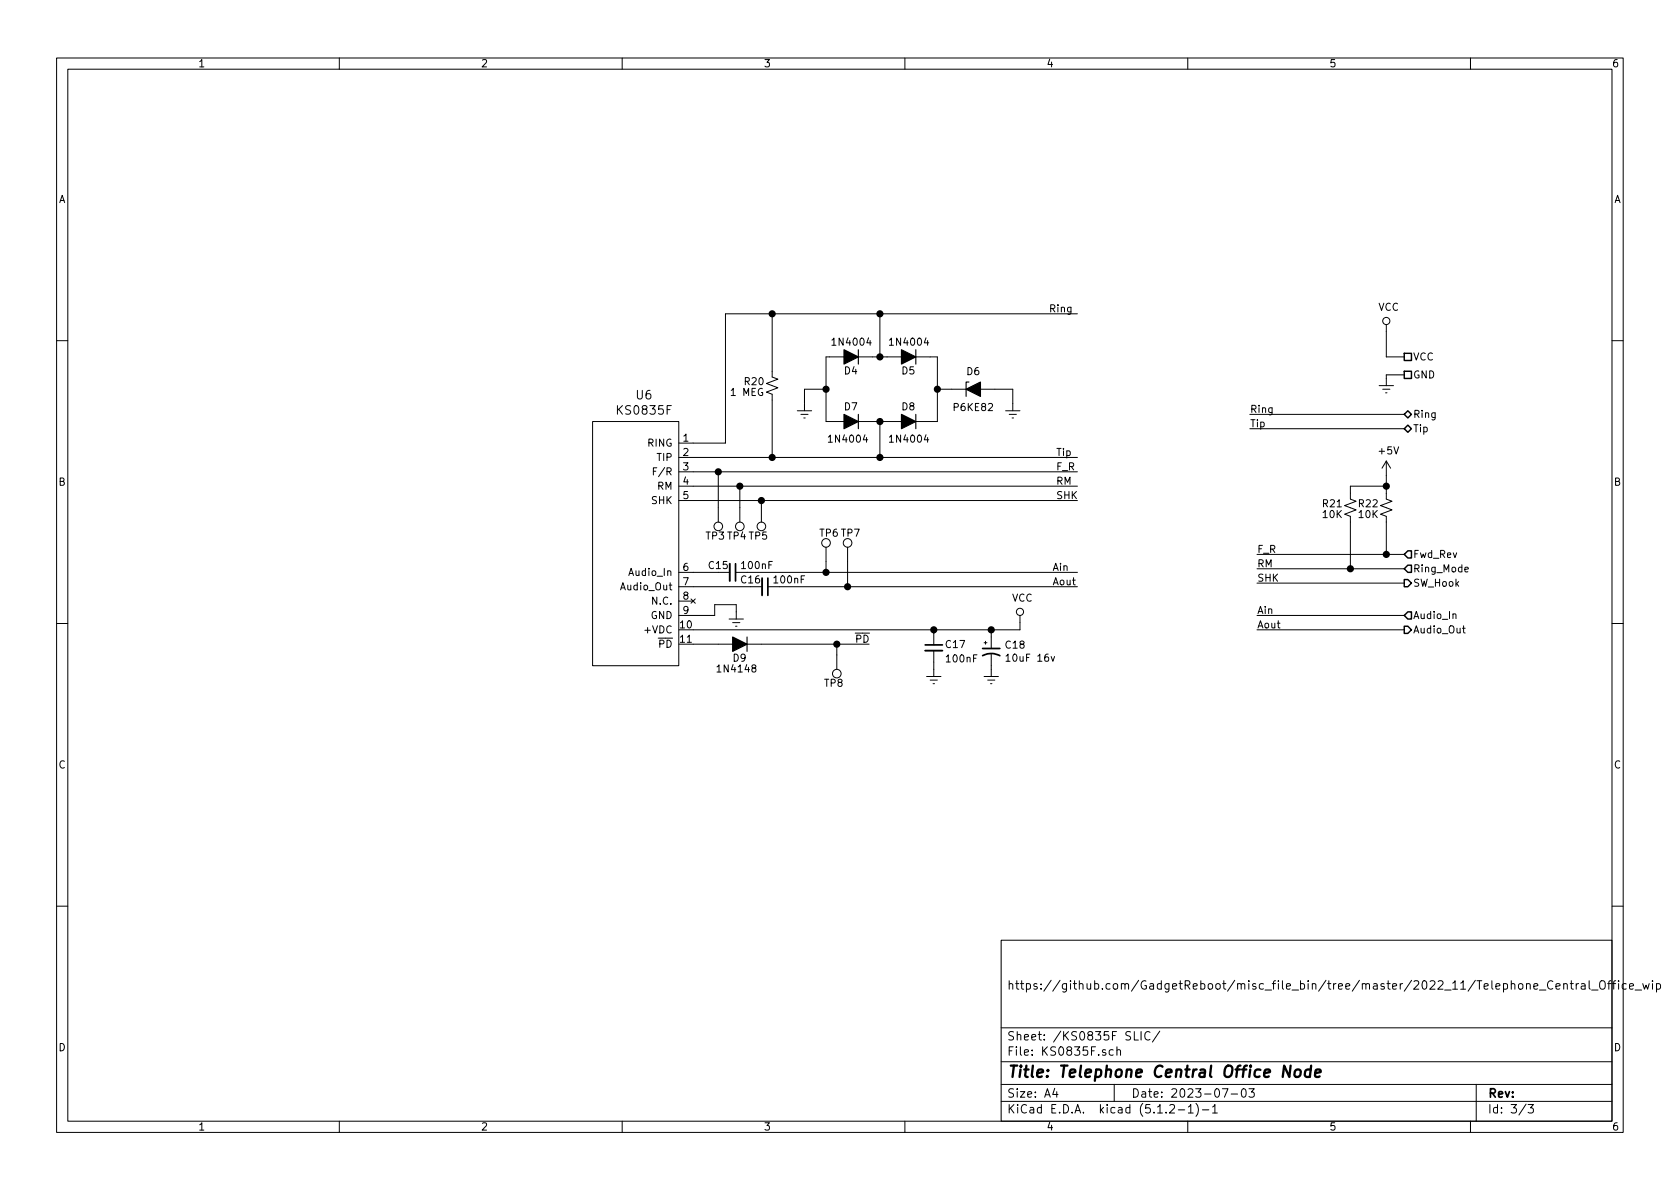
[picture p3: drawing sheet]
<svg xmlns="http://www.w3.org/2000/svg" width="297mm" height="210mm" viewBox="0 0 297 210" stroke-linecap="round" stroke-linejoin="round" font-family="sans-serif">
<g fill="none" stroke="#000" stroke-width=".18">
<path d="M10 10.3h277v189.9h-277zM12 12.2h273v186.1h-273zM60 10.3v1.9M110 10.3v1.9M160 10.3v1.9M210 10.3v1.9M260 10.3v1.9M136.5 55.5v11.2l1 .4-2 .7 2 .8-2 .7 1 .4v11.2M155.6 55.5v7.6M190.5 55.5h-62.2v22.9h-8.3M245.1 57.4v5.7h3.2M10 60.2h2"/>
<path d="M104.8 74.5h15.2v43.2h-15.2zM141 72.6h2.5M141.6 73.3h1.3M142.1 73.9h.3M146 63.1h19.7v11.4h-19.7zM146 68.8h-3.8v3.8M155.6 74.5v6.4M165.7 68.8h13.4v3.8M177.8 72.6h2.5M178.4 73.3h1.3M178.9 73.9h.3M221 73.3h27.3"/>
<path d="M221 75.8h27.3M243.8 68.2h2.6M244.5 68.8h1.2M245 69.5h.2M248.3 66.3h-3.2v1.9M285 60.2h2M115.5 83.3h.5M116.1 82.7h-.6v1.3M120 80.9h70.5M120 83.4h70.5M120 86h70.5M120 88.5h70.5"/>
<path d="M127 83.4v8.9M130.8 86v6.3M134.6 88.5v3.8M146 96.8v4.4M149.9 96.8v7M222.2 98h26.1M245.1 86h-6.3v2.3l1 .3-2.1 .8 2.1 .8-2.1 .7 1.1 .4v9.3M245.1 81.5v6.8l1 .3-2 .8 2 .8-2 .7 1 .4v6.7M245.1 81.5l-.8 1.3M245.1 81.5l.8 1.3M10 110.3h2M120 101.2h7"/>
<path d="M120 103.8h12.7M120 106.3h2.6M120 108.8h6.4v-1.9h3.8v2.6M122.2 105.9l.7 .8M122.6 113.9h31.1M122.9 105.9l-.7 .8M128.9 109.5h2.5M129.5 110.1h1.3M130 101.2h60.5M130 110.7h.3M135.8 103.8h54.7M148 113.9v4.5"/>
<path d="M163.8 119.6h2.6M165.1 111.4v2.6M165.1 115.1v4.5M174 113.7h.5M174 119.6h2.5M174.2 113.4v.5M175.3 111.4v3.3M175.3 115.7v3.9M177.9 116l.3-.3v1.2M177.9 116.9h.7M180.3 108.8v2.6h-57.7M185.9 116.1l.3 .8 .3-.8"/>
<path d="M222.2 111.4h26.1M222.2 108.8h26.1M222.2 100.6h26.1M222.2 103.1h26.1M256.9 108.7l.2-.1h.3v.8M258.6 111.1h.5M258.8 110.7v1.1l.3 .1M259 100.7l.6-.1-.1-.3h-.3l-.2 .2 .1 .6h.4M285 110.3h2M164.5 120.3h1.2M165 120.9h.2M174.6 120.3h1.3"/>
<path d="M175.1 120.9h.3M10 160.2h2M177 166.3h108v32h-108zM271.2 174.4l.7-.1-.1-.3-.4-.1-.2 .2 .1 .7h.5M272.2 175.1h1.1M274.5 173.6a.7 .7 0 0 0-.9 .2 .7 .7 0 0 0 .2 .9 .55 .55 0 0 0 .7 .1M275.1 174.4l.7-.1v-.3l-.5-.1-.2 .2 .1 .7h.6M276.5 174.1l.2-.2 .3 .1 .1 .9M276.5 173.9v1M277.6 173.9h.6M277.8 173.4v1.3l.4 .2M278.7 173.9v1"/>
<path d="M279.1 173.9l-.4 .3M279.6 174h.6l.1 .9M280.3 174.3l-.5 .1-.2 .2v.2l.2 .1 .5-.1M281 173.4v1.3l.2 .2M281.4 175.1h1.1M283 173.5a.5 .5 0 0 1 .6 0 .5 .5 0 0 1 .2 .4v.5a.5 .5 0 0 1-.5 .5 .5 .5 0 0 1-.5-.5v-.5zM284.3 173.9h.5M284.8 173.4l-.3 .1v.2v1.2M285 160.2h2M285.1 173.9h.6M285.7 173.4l-.4 .3v1.2M286.2 173.4v.2"/>
<path d="M286.2 173.9v1M287.5 174l-.4-.1-.3 .3 .1 .6 .2 .1 .4-.1M288.1 174.4l.7-.1-.1-.3-.4-.1-.2 .2 .1 .7h.5M289.1 175.1h1.1M290.4 173.9l.4 1 .2-.7 .3 .7 .3-1M292.2 173.4v.2M292.2 173.9v1M292.9 174l.4-.1 .3 .3-.1 .6-.2 .1-.4-.1M292.9 173.9v1.5M60 198.3v1.9M110 198.3v1.9M160 198.3v1.9"/>
<path d="M177 194.8h108M177 191.8h108M177 187.8h108M177 181.8h108M186.5 192.5l-.4 1h1M186.8 193v1M196.8 185.7l-.4-.1-.3 .3 .1 .6 .2 .1 .4-.1M197 191.8v3M197.5 185.7l.2-.1 .3 .1 .1 .9M197.5 185.1v1.5M200.6 182.4v1.5h.7M201.8 182.4v1.5"/>
<path d="M203.3 182.6a.59 .59 0 0 0-.7 0 .59 .59 0 0 0-.2 .7 .56 .56 0 0 0 .3 .5 .56 .56 0 0 0 .6 0M205.1 182.3l-1.3 2M206.8 195.5l.2-.2h.4l.2 .2 .1 .3-.1 .2-.8 .8h.9M208.3 196.3h1.2M210 198.3v1.9M210.1 195.8l.4-.5v1.5M210.1 196.8h.9M211.5 195.1a1.71 1.71 0 0 1 0 2.3M212.6 196.3h1.1M214.4 195.8l.4-.5v1.5M214.4 196.8h.8M216.1 192.5h1l-.6 1.5"/>
<path d="M217.7 193.5h1.1M219.6 192.7l.4-.2a.94 .94 0 0 1 0 1.5 .82 .82 0 0 1-.4-1.3zM220.8 192.5h1l-.5 .6 .4 .1v.7l-.2 .1-.7-.1M260 198.3v1.9M261 191.8v6.5M269.8 195.2l-1.2 2M270.2 195.3h.9l-.5 .6 .4 .1v.7l-.2 .1-.6-.1"/>
<circle cx="245.1" cy="56.8" r=".63"/>
<circle cx="127" cy="93.1" r=".76"/>
<circle cx="130.8" cy="93.1" r=".76"/>
<circle cx="134.6" cy="93.1" r=".76"/>
<circle cx="146" cy="96" r=".76"/>
<circle cx="149.9" cy="96" r=".76"/>
<circle cx="148" cy="119.1" r=".76"/>
<circle cx="180.3" cy="108.2" r=".63"/>
</g>
<path d="M228.2 188.4l-.2 2-.9-2-.3 2M229.1 189.3a.54 .54 0 0 1 .5-.2 .54 .54 0 0 1 .4 .4l-.1 .6a.56 .56 0 0 1-.5 .4 .56 .56 0 0 1-.5-.4zM231.7 189.2a.68 .68 0 0 0-.9 .3l-.1 .6 .1 .2 .2 .1 .6-.1M231.8 188.4l-.2 2M232.5 189.8l1-.2v-.4h-.8l-.2 1 .2 .2 .6-.1" fill="none" stroke="#000" stroke-width=".41"/>
<path d="M130 99.7v3M135.8 102.2v3.1M163.6 114h3M173.7 115.9a3.2 3.2 0 0 1 3.1 0M173.7 114.7h3.1" fill="none" stroke="#000" stroke-width=".3"/>
<path d="M129 99.7v3M134.7 102.2v3.1M163.6 115.1h3" fill="none" stroke="#000" stroke-width=".33"/>
<g fill="#000" stroke="#000" stroke-width=".25">
<circle cx="136.5" cy="55.5" r=".51"/>
<circle cx="155.6" cy="55.5" r=".51"/>
<circle cx="146.1" cy="68.8" r=".51"/>
<circle cx="155.6" cy="74.5" r=".51"/>
<circle cx="155.6" cy="63.1" r=".51"/>
<circle cx="165.7" cy="68.8" r=".51"/>
<circle cx="127" cy="83.4" r=".51"/>
<circle cx="130.8" cy="86" r=".51"/>
<circle cx="134.6" cy="88.5" r=".51"/>
<circle cx="136.5" cy="80.9" r=".51"/>
<circle cx="155.6" cy="80.9" r=".51"/>
<circle cx="245.1" cy="86" r=".51"/>
<circle cx="245.1" cy="98" r=".51"/>
<circle cx="146.1" cy="101.2" r=".51"/>
<circle cx="148" cy="113.9" r=".51"/>
<circle cx="149.9" cy="103.8" r=".51"/>
<circle cx="165.1" cy="111.4" r=".51"/>
<circle cx="175.3" cy="111.4" r=".51"/>
<circle cx="238.8" cy="100.6" r=".51"/>
</g>
<path d="M151.8 61.8v2.6M151.8 73.3v2.5M161.9 61.8v2.6M161.9 73.3v2.5M171.3 67.6h-.5v2.5M132.1 112.6v2.6" fill="none" stroke="#000" stroke-width=".2"/>
<path d="M149.2 61.8l2.6 1.3-2.6 1.3zM149.2 73.3l2.6 1.2-2.6 1.3zM159.4 61.8l2.5 1.3-2.5 1.3zM159.4 73.3l2.5 1.2-2.5 1.3zM170.8 68.8l2.6-1.2v2.5zM129.5 112.6l2.6 1.3-2.6 1.3z" fill="#000" stroke="#000" stroke-width=".2"/>
<path d="M248.3 73.3l.6-.7 .7 .7-.7 .6zM248.3 75.8l.6-.6 .7 .6-.7 .6zM248.3 62.5h1.3v1.2h-1.3zM248.3 65.7h1.3v1.2h-1.3zM248.9 97.4h.7v1.3h-.7l-.6-.7zM248.9 99.9h.7v1.3h-.7l-.6-.6zM248.3 102.5h.6l.7 .6-.7 .7h-.6zM248.3 110.7h.6l.7 .7-.7 .6h-.6zM248.9 108.2h.7v1.3h-.7l-.6-.7z" fill="none" stroke="#000" stroke-width=".25"/>
<text font-size="2.8" x="178" y="190.5">Title: Telephone Central Office Node</text>
<g font-size="2.1">
<text x="112.5" y="70.6">U6</text>
<text x="109.4" y="73.3">KS0835F</text>
<text x="178" y="175">https://github.com/GadgetReboot/misc_file_bin/tree/master/2022_11/Telephone_Central_Office_wip</text>
<text x="178" y="184">Sheet: /KS0835F SLIC/</text>
<text x="178" y="186.7">File: KS0835F.sch</text>
<text x="178" y="196.9">KiCad E.D.A. kicad (5.1.2-1)-1</text>
<text x="178" y="194.1">Size: A4</text>
<text x="200" y="194.1">Date: 2023-07-03</text>
<text x="263" y="194.1">Rev:</text>
<text x="263" y="196.9">Id: 3/3</text>
</g>
<g font-size="1.8">
<text x="35" y="11.9">1</text>
<text x="85" y="11.9">2</text>
<text x="135" y="11.9">3</text>
<text x="185" y="11.9">4</text>
<text x="235" y="11.9">5</text>
<text x="285" y="11.9">6</text>
<text x="10.4" y="35.9">A</text>
<text x="285.4" y="35.9">A</text>
<text x="185.4" y="55.2">Ring</text>
<text x="243.7" y="55">VCC</text>
<text x="147.4" y="61.1">1N4004</text>
<text x="157.6" y="61.1">1N4004</text>
<text x="249.8" y="63.7">VCC</text>
<text x="129.3" y="70">1 MEG</text>
<text x="131.7" y="68.1">R20</text>
<text x="149.3" y="66.2">D4</text>
<text x="159.5" y="66.2">D5</text>
<text x="171" y="66.3">D6</text>
<text x="249.8" y="66.9">GND</text>
<text x="149.3" y="72.6">D7</text>
<text x="159.5" y="72.6">D8</text>
<text x="168.8" y="72.7">P6KE82</text>
<text x="221" y="73">Ring</text>
<text x="221" y="75.6">Tip</text>
<text x="249.8" y="73.9">Ring</text>
<text x="249.8" y="76.4">Tip</text>
<text x="114.6" y="79">RING</text>
<text x="116.3" y="81.5">TIP</text>
<text x="120.8" y="78.1">1</text>
<text x="120.8" y="80.6">2</text>
<text x="120.8" y="83.2">3</text>
<text x="146.8" y="78.3">1N4004</text>
<text x="157.6" y="78.3">1N4004</text>
<text x="186.7" y="83.2">F_R</text>
<text x="186.7" y="80.6">Tip</text>
<text x="243.9" y="80.4">+5V</text>
<text x="10.4" y="85.9">B</text>
<text x="115.3" y="89.1">SHK</text>
<text x="116.2" y="84.1">F/R</text>
<text x="116.3" y="86.6">RM</text>
<text x="120.8" y="85.7">4</text>
<text x="120.8" y="88.3">5</text>
<text x="186.7" y="85.7">RM</text>
<text x="186.7" y="88.3">SHK</text>
<text x="233.9" y="89.7">R21</text>
<text x="240.3" y="89.7">R22</text>
<text x="285.4" y="85.9">B</text>
<text x="124.8" y="95.4">TP3 TP4 TP5</text>
<text x="145" y="94.9">TP6 TP7</text>
<text x="233.9" y="91.6">10K</text>
<text x="240.3" y="91.6">10K</text>
<text x="111.4" y="101.8">Audio_In</text>
<text x="120.8" y="101">6</text>
<text x="125.4" y="100.6">C15</text>
<text x="131.3" y="100.6">100nF</text>
<text x="186.1" y="101">Ain</text>
<text x="222.2" y="97.8">F_R</text>
<text x="222.2" y="100.3">RM</text>
<text x="249.8" y="98.7">Fwd_Rev</text>
<text x="249.8" y="101.2">Ring_Mode</text>
<text x="110" y="104.4">Audio_Out</text>
<text x="115.5" y="106.9">N.C.</text>
<text x="120.8" y="103.5">7</text>
<text x="120.8" y="106">8</text>
<text x="131.1" y="103.2">C16</text>
<text x="137" y="103.2">100nF</text>
<text x="178.9" y="106.4">VCC</text>
<text x="186.1" y="103.5">Aout</text>
<text x="222.2" y="102.9">SHK</text>
<text x="249.8" y="103.8">SW_Hook</text>
<text x="114.2" y="112">+VDC</text>
<text x="115.1" y="109.5">GND</text>
<text x="120.3" y="111.1">10</text>
<text x="120.3" y="113.7">11</text>
<text x="120.8" y="108.6">9</text>
<text x="151.1" y="113.7">PD</text>
<text x="222.2" y="108.6">Ain</text>
<text x="222.2" y="111.1">Aout</text>
<text x="249.8" y="109.5">Audio_In</text>
<text x="249.8" y="112">Audio_Out</text>
<text x="116.5" y="114.5">PD</text>
<text x="127.1" y="118.9">1N4148</text>
<text x="129.6" y="117">D9</text>
<text x="167.3" y="114.6">C17</text>
<text x="167.5" y="117.1">100nF</text>
<text x="177.9" y="114.7">C18</text>
<text x="178.4" y="117">10uF 16v</text>
<text x="145.8" y="121.5">TP8</text>
<text x="10.4" y="135.9">C</text>
<text x="285.4" y="135.9">C</text>
<text x="10.4" y="185.9">D</text>
<text x="285.4" y="185.9">D</text>
<text x="35" y="199.9">1</text>
<text x="85" y="199.9">2</text>
<text x="135" y="199.9">3</text>
<text x="185" y="199.9">4</text>
<text x="235" y="199.9">5</text>
<text x="285" y="199.9">6</text>
</g>
</svg>
